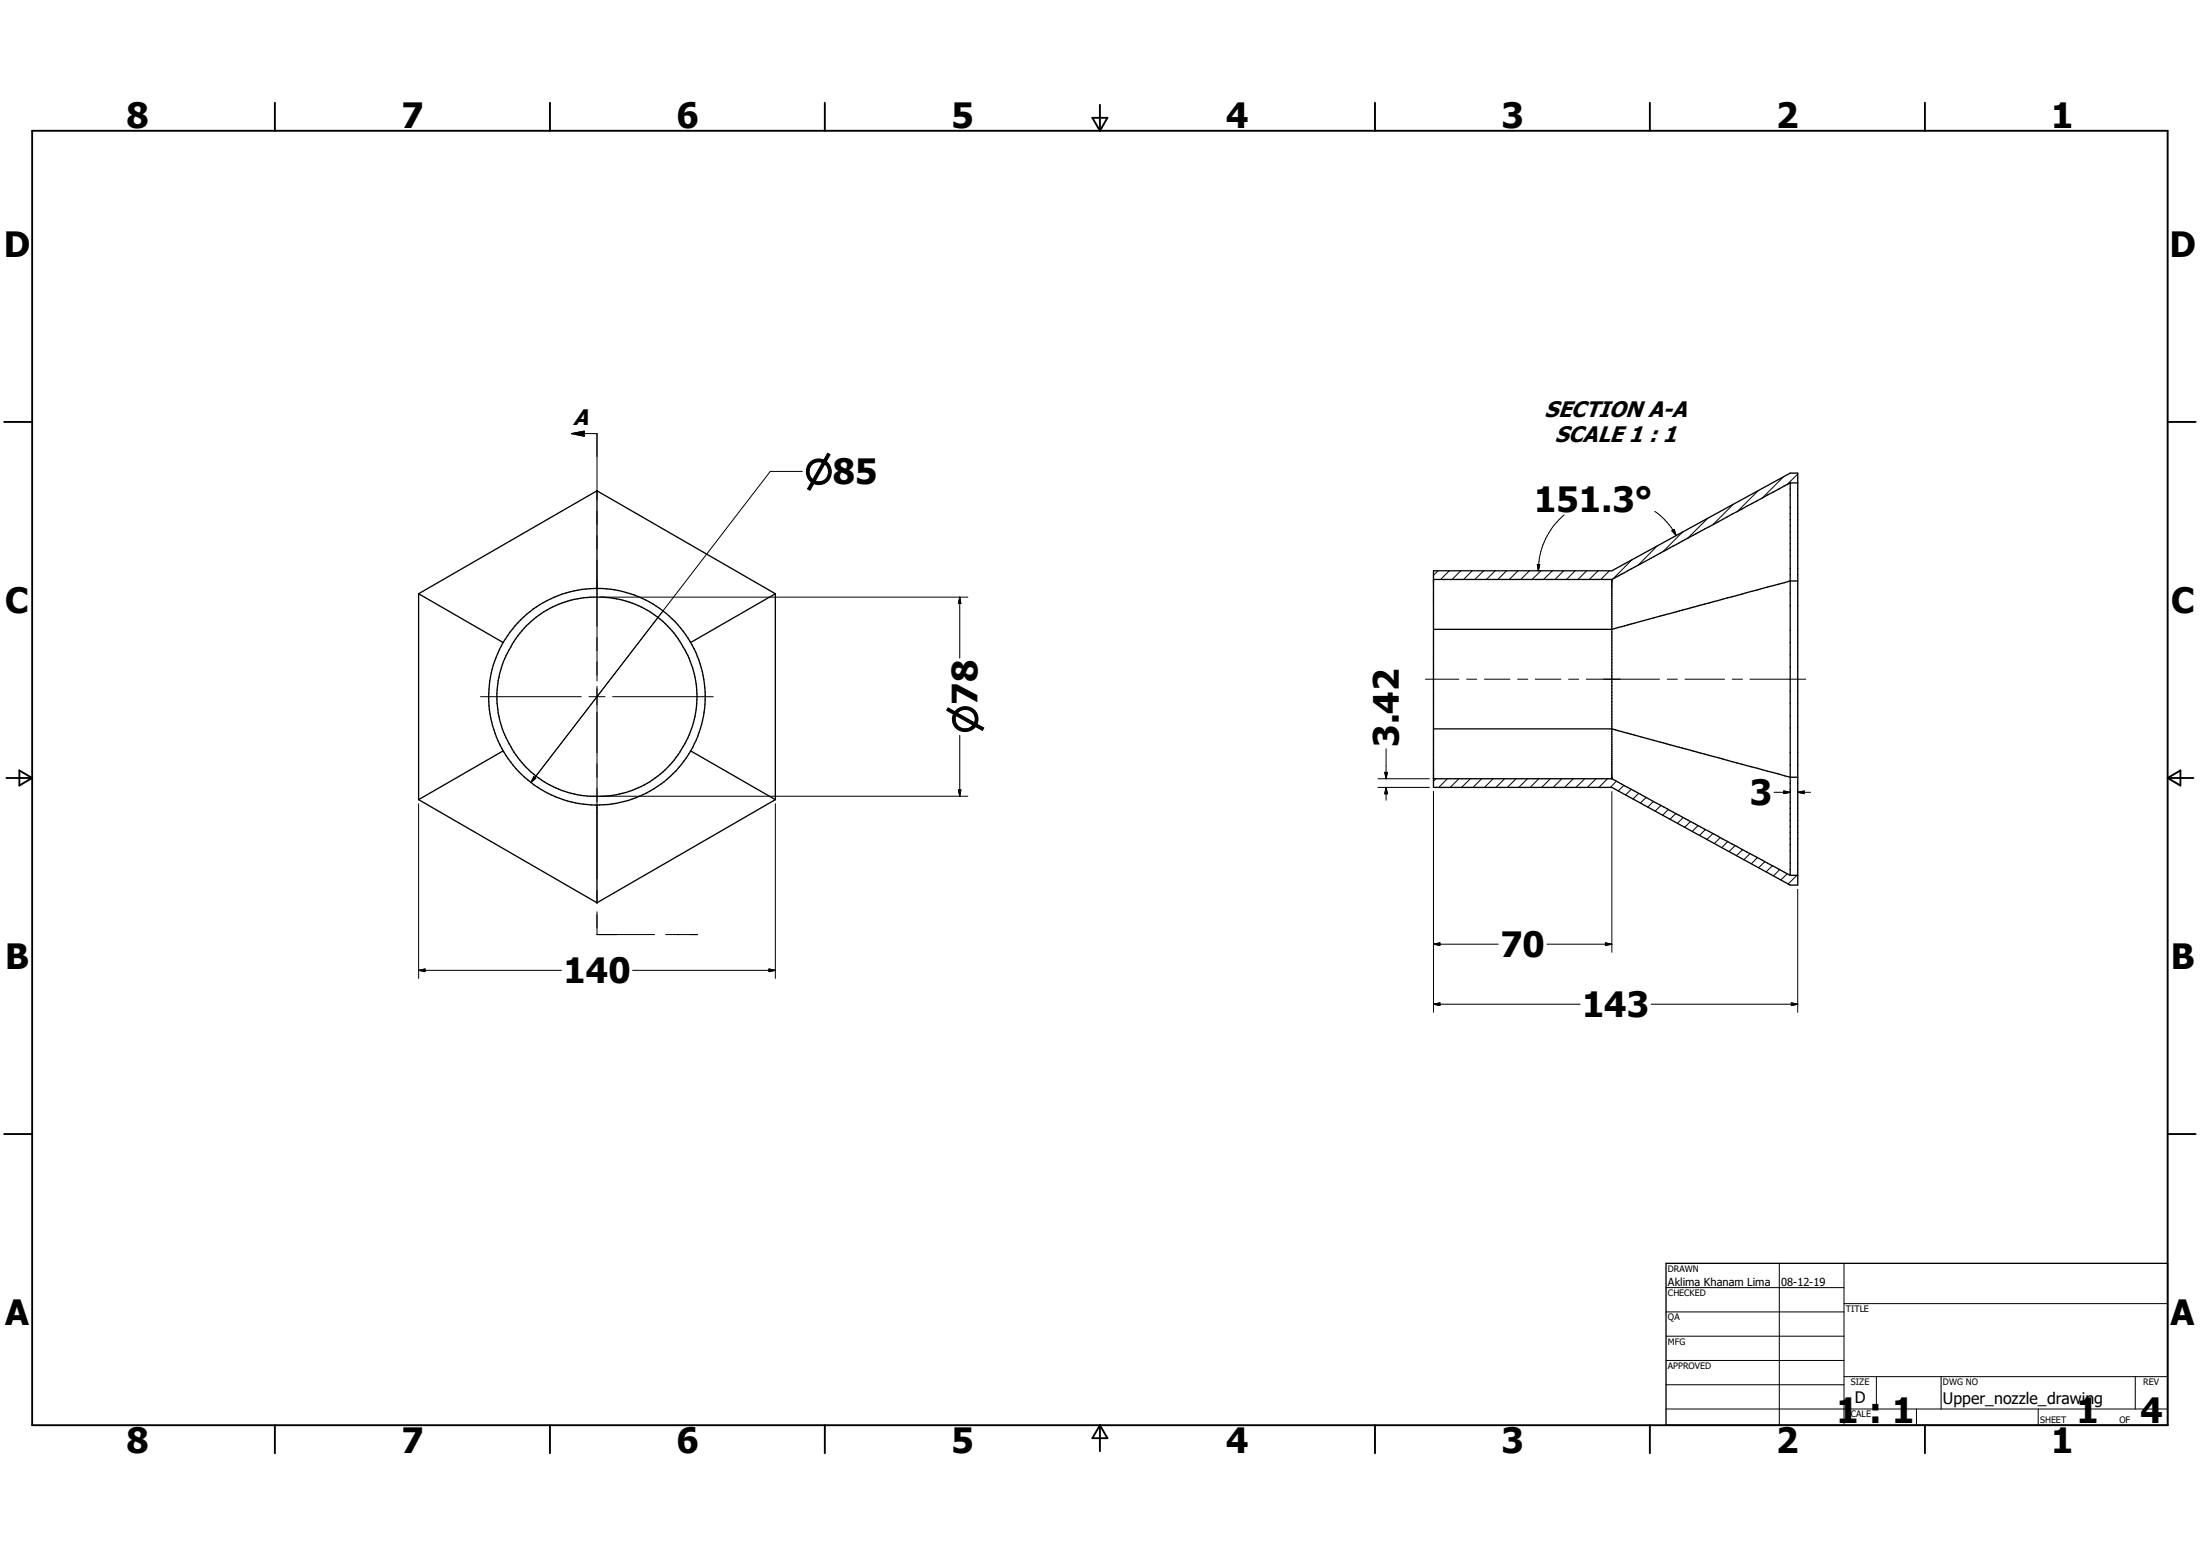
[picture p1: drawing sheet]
<svg xmlns="http://www.w3.org/2000/svg" width="297mm" height="210mm" viewBox="0 0 297 210" stroke-linecap="round" stroke-linejoin="round" font-family="sans-serif">
<g fill="none" stroke="#000" stroke-width=".14">
<path d="M77.1 58.5h3.5v9M77.1 58.5l1.8-.3v.7zM80.6 69v1.8M80.6 72.3v1.8M80.6 75.6v16.3M108.3 63.6h-4.3l-31.8 41.3M194.1 77l-.6 .6M195.7 77l-1.2 1.2M197.2 77l-1.2 1.2M198.8 77l-1.2 1.2M200.3 77l-1.2 1.2M201.9 77l-1.2 1.2"/>
<path d="M203.4 77l-1.2 1.2M204.9 77l-1.1 1.2M206.5 77l-1.2 1.2M207.5 76.2h.4l-.2 .8zM208 77l-1.2 1.2M209.6 77l-1.2 1.2M211.1 77l-1.2 1.2M211.2 69.5a9.8 9.8 0 0 0-3.5 7.5M212.7 77l-1.2 1.2M214.2 77l-1.2 1.2M215.8 77l-1.2 1.2M217.3 77l-1.2 1.2"/>
<path d="M220.3 75.5l-2.6 2.7M223.4 69a9.2 9.2 0 0 1 2.9 3.3M223.7 73.7l-2.6 2.6M225.7 71.6l.3-.1 .3 .8zM227.2 71.8l-2.7 2.7M230.6 70l-2.7 2.6M234 68.1l-2.8 2.7M237.4 66.2l-2.8 2.8M240.8 64.3l-2.8 2.9M242.7 64l-1.4 1.4M64.9 94h13.6M79.5 94h2.2"/>
<path d="M80.6 92.6v26M81.1 80.6h49.6M82.7 94h13.6M89.5 82.5l-17.3 22.4M129.6 80.6v8.2M129.6 99.2v8.3M129.6 80.6l.1 .9h-.3zM192.4 91.7h4.6M198 91.7h1.4M200.4 91.7h3.4M204.9 91.7h1.4M207.3 91.7h3.4"/>
<path d="M211.8 91.7h1.3M214.2 91.7h9.8M225.1 91.7h1.3M227.5 91.7h5.3M233.9 91.7h1.3M236.3 91.7h7.5M56.5 108.5v23.6M72.1 104.8l.2 .2-.6 .6zM72.2 104.9l-.5 .7M81.1 107.5h49.6M104.7 108.5v23.6M129.4 106.6h.3l-.1 .9z"/>
<path d="M186 105.1h7M186 106.3h7M186.9 104.2h.4l-.2 .9zM187.1 101.1v4M187.1 106.3v1.7M187.1 106.3l.2 .8h-.4zM193.5 106.8v29.8M193.9 105.1l-.4 .3M195.4 105.1l-1.2 1.2M197 105.1l-1.2 1.2M198.5 105.1l-1.2 1.2M200 105.1l-1.1 1.2"/>
<path d="M201.6 105.1l-1.2 1.2M203.1 105.1l-1.1 1.2M204.7 105.1l-1.2 1.2M206.2 105.1l-1.2 1.2M207.8 105.1l-1.2 1.2M209.3 105.1l-1.2 1.2M210.9 105.1l-1.2 1.2M212.4 105.1l-1.2 1.2M214 105.1l-1.2 1.2M215.5 105.1l-1.2 1.2M217 105.1l-1.1 1.2M217.6 106.8v21.7"/>
<path d="M218.2 105.4l-.8 .9M219.2 106l-.7 .8M220.2 106.5l-.7 .8M221.2 107.1l-.7 .8M222.2 107.6l-.7 .8M223.2 108.2l-.7 .7M224.2 108.7l-.8 .8M225.2 109.2l-.7 .8M226.2 109.8l-.7 .8M227.2 110.3l-.8 .8M228.2 110.9l-.8 .8M229.2 111.4l-.7 .8"/>
<path d="M230.2 112l-.8 .8M231.2 112.5l-.8 .8M232.2 113.1l-.8 .7M233.3 113.6l-.9 .8M234.2 114.1l-.8 .8M235.3 114.7l-.9 .8M236.3 115.2l-.9 .8M237.3 115.8l-.9 .8M238.3 116.3l-.9 .8M239.3 116.8l-.9 .9M239.5 106.9h2.2M240.3 117.4l-.9 .8"/>
<path d="M240.8 106.8l.9 .1-.9 .2zM241.3 117.9l-.9 .9M242.6 118.1l-1.2 1.2M242.7 106.9h1.7M242.7 106.9l.9-.1v.3zM56.5 131h19.3M56.5 131l.9-.2v.3zM80.6 120.1v1.8M80.6 123.1v3h7.8M85.4 131h19.3M89.9 126.1h4.3M103.8 130.8l.9 .2-.9 .1z"/>
<path d="M193.5 135.5h19.8M193.5 135.5l.9-.1v.3zM193.5 127.4l.9-.1v.3zM193.5 127.4h8.8M208.8 127.4h8.8M216.7 127.3l.9 .1-.9 .2zM222.9 135.5h19.8M241.8 135.4l.9 .1-.9 .2zM242.7 120v16.6M224.9 173.8h24.1M224.9 177.1h24.1M240.2 170.5v21.9"/>
<path d="M249 176h43.6M249 170.5v21.9M224.9 180.3h24.1M224.9 183.6h24.1M224.9 186.9h24.1M224.9 190.2h67.7M249 185.8h43.6M253.3 185.8v4.4M258.7 190.2v2.2M262.1 185.8v4.4M275.2 190.2v2.2M288.3 185.8v4.4"/>
</g>
<g fill="none" stroke="#000" stroke-width=".18">
<path d="M80.6 66.2l24.1 13.9M80.6 66.2l-24.1 13.9M80.6 66.2v13.2M193.5 77h24.1l24.1-13.1h1v55.6h-1l-24.1-13.2h-24.1zM217.6 78.2v26.9M241.7 65.2l-24.1 13h-24.1M241.7 65.2h1M241.7 65.2v52.9M242.7 78.4h-1l-24.1 6.5h-24.1M56.5 80.1v27.8M56.5 80.1l11.4 6.6M67.9 86.7a14.6 14.6 0 0 1 20-5.3 14.6 14.6 0 0 1 5.3 20"/>
<path d="M67.9 86.7a14.6 14.6 0 0 0 .7 15.7 14.6 14.6 0 0 0 14.6 6 14.8 14.8 0 0 0 8.4-4.8l1.1-1.3 .5-.9M104.7 80.1v27.8M104.7 80.1l-11.5 6.6M193.5 98.4h24.1l23.3 6.3 .8 .2h1M56.5 107.9l24.1 13.9M67.9 101.4l-11.4 6.5M80.6 108.7v13.1M93.2 101.4l11.5 6.5M104.7 107.9l-24.1 13.9M193.5 105.1h24.1M217.6 105.1l24.1 13M241.7 118.1h1"/>
<path d="M224.9 170.5h67.7v21.9h-67.7z"/>
<circle cx="80.6" cy="94.1" r="13.5"/>
</g>
<g fill="none" stroke="#000" stroke-width=".25">
<path d="M4.3 17.7h288.3v174.7h-288.3zM37.1 13.9v3.8M74.2 13.9v3.8M111.4 13.9v3.8M147.5 15.9h2l-1 1.8zM148.5 14.1v3.6M185.6 13.9v3.8M222.7 13.9v3.8M259.9 13.9v3.8M.6 56.9h3.7M292.6 56.9h3.8M.9 105h3.4"/>
<path d="M2.6 104l1.7 1-1.7 1zM292.6 105h3.5M292.6 105l1.8-1v2zM.6 153.1h3.7M292.6 153.1h3.8M37.1 192.4v3.7M74.2 192.4v3.7M111.4 192.4v3.7M148.5 192.4v3.5M148.5 192.4l1 1.7h-2zM185.6 192.4v3.7M222.7 192.4v3.7"/>
<path d="M259.9 192.4v3.7"/>
</g>
<g fill="#000" stroke="#000" stroke-width=".14">
<path d="M77.1 58.5l1.8-.3v.7zM207.5 76.2h.4l-.2 .8zM225.7 71.6l.3-.1 .3 .8zM129.6 80.6l.1 .9h-.3zM72.1 104.8l.2 .2-.6 .6zM129.4 106.6h.3l-.1 .9zM186.9 104.2h.4l-.2 .9zM187.1 106.3l.2 .8h-.4zM240.8 106.8l.9 .1-.9 .2zM242.7 106.9l.9-.1v.3zM56.5 131l.9-.2v.3zM103.8 130.8l.9 .2-.9 .1z"/>
<path d="M193.5 135.5l.9-.1v.3zM193.5 127.4l.9-.1v.3zM216.7 127.3l.9 .1-.9 .2zM241.8 135.4l.9 .1-.9 .2z"/>
</g>
<g font-size="4.7">
<text x="17.1" y="17.3">8</text>
<text x="54.2" y="17.3">7</text>
<text x="91.3" y="17.3">6</text>
<text x="128.4" y="17.3">5</text>
<text x="165.5" y="17.3">4</text>
<text x="202.7" y="17.3">3</text>
<text x="239.8" y="17.3">2</text>
<text x="276.9" y="17.3">1</text>
<text x=".5" y="34.7">D</text>
<text x="292.9" y="34.7">D</text>
<text x="207.1" y="69.2">151.3°</text>
<text x=".7" y="82.7">C</text>
<text x="293.1" y="82.7">C</text>
<text x="188.8" y="100.8" transform="rotate(-90 188.8 100.8)">3.42</text>
<text x="236.2" y="108.6">3</text>
<text x=".7" y="130.7">B</text>
<text x="202.6" y="129.2">70</text>
<text x="293.1" y="130.7">B</text>
<text x="76.1" y="132.7">140</text>
<text x="213.6" y="137.2">143</text>
<text x=".7" y="178.8">A</text>
<text x="293" y="178.8">A</text>
<text x="17.1" y="196.1">8</text>
<text x="54.2" y="196.1">7</text>
<text x="91.3" y="196.1">6</text>
<text x="128.4" y="196.1">5</text>
<text x="165.5" y="196.1">4</text>
<text x="202.7" y="196.1">3</text>
<text x="239.8" y="196.1">2</text>
<text x="247.9" y="192.1">1 : 1</text>
<text x="276.9" y="196.1">1</text>
<text x="280.3" y="192.1">1</text>
<text x="289" y="192.1">4</text>
</g>
<g font-size="4.5">
<text x="108.6" y="65.3">n85</text>
<text x="132" y="99" transform="rotate(-90 132 99)">n78</text>
</g>
<g font-size="3">
<text x="77.4" y="57.4">A</text>
<text x="208.5" y="56.2">SECTION A-A</text>
<text x="209.9" y="59.7">SCALE 1 : 1</text>
</g>
<g font-size="2.1">
<text x="250.4" y="189.4">D</text>
<text x="262.3" y="189.5">Upper_nozzle_drawing</text>
</g>
<g font-size="1.5">
<text x="225.2" y="173.5">Aklima Khanam Lima</text>
<text x="240.5" y="173.5">08-12-19</text>
</g>
<g font-size="1.2">
<text x="225.2" y="171.7">DRAWN</text>
<text x="225.2" y="174.9">CHECKED</text>
<text x="225.2" y="178.2">QA</text>
<text x="249.2" y="177.1">TITLE</text>
<text x="225.2" y="181.5">MFG</text>
<text x="225.2" y="184.8">APPROVED</text>
<text x="249.2" y="191.3">SCALE</text>
<text x="249.9" y="186.9">SIZE</text>
<text x="262.3" y="186.9">DWG NO</text>
<text x="289.3" y="186.9">REV</text>
<text x="275.4" y="192.1">SHEET</text>
<text x="286.1" y="192.1">OF</text>
</g>
</svg>
